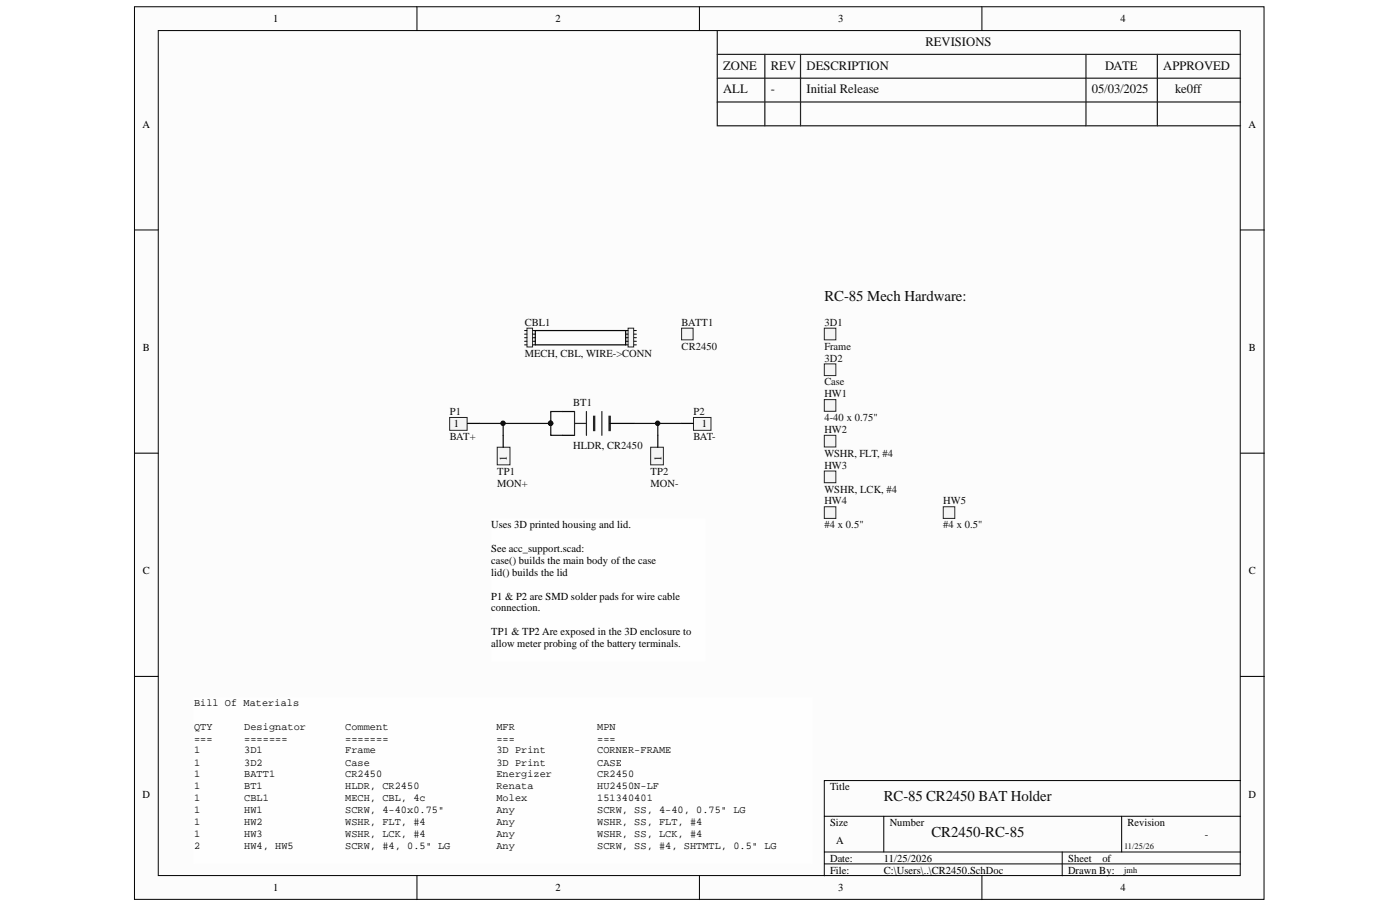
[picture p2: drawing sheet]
<svg xmlns="http://www.w3.org/2000/svg" width="431mm" height="279mm" viewBox="0 0 431 279" stroke-linecap="round" stroke-linejoin="round" font-family="sans-serif">
<g fill="#fcfcfc" stroke="#000" stroke-width=".31">
<path d="M41.4 2.1h348.1v275h-348.1z"/>
<path d="M48.8 9.4h333.4v260.3h-333.4z"/>
</g>
<g fill="none" stroke="#000" stroke-width=".31">
<path d="M128.5 2.1v7.3M215.5 2.1v7.3M302.6 2.1v7.3M41.4 70.8h7.4M382.3 70.8h7.4M41.4 139.6h7.4M382.3 139.6h7.4M41.4 208.4h7.4M382.3 208.4h7.4M254 251.5h128.3M272.4 251.5v11M345.7 251.5v11"/>
<path d="M382.3 240.5h-128.3v29.3M128.5 269.8v7.3M215.5 269.8v7.3M254 262.5h128.3M254 266.1h128.3M302.6 269.8v7.3M327.3 262.5v7.3"/>
</g>
<path d="M177.1 126.8v7.3M177.1 130.4h3.6M180.7 126.8v7.3M185.5 126.8v7.3" fill="none" stroke="#1c1c1c" stroke-width=".37"/>
<g fill="#1c1c1c" stroke="#1c1c1c" stroke-width=".37">
<path d="M182.9 128.2h.4v4.4h-.4z" fill-rule="evenodd"/>
<path d="M187.7 128.2h.4v4.4h-.4z" fill-rule="evenodd"/>
</g>
<path d="M173.4 126.8h3.7M173.4 134.1h3.7M188.1 130.4h7.3" fill="none" stroke="#000" stroke-width=".37"/>
<path d="M138.6 128.6h5.4v4h-5.4z" fill="#f5f5f5" stroke="#262626" stroke-width=".31"/>
<path d="M144.1 130.4h3.6" fill="none" stroke="#000" stroke-width=".37"/>
<path d="M153.2 137.8h4v5.4h-4z" fill="#f5f5f5" stroke="#262626" stroke-width=".31"/>
<path d="M155.1 134.1v3.7" fill="none" stroke="#000" stroke-width=".37"/>
<path d="M213.7 128.6h5.4v4h-5.4z" fill="#f5f5f5" stroke="#262626" stroke-width=".31"/>
<path d="M210 130.4h3.7" fill="none" stroke="#000" stroke-width=".37"/>
<path d="M200.5 137.8h3.9v5.4h-3.9z" fill="#f5f5f5" stroke="#262626" stroke-width=".31"/>
<path d="M165 101.8h27.8v4.4h-27.8M202.7 134.1v3.7" fill="none" stroke="#000" stroke-width=".37"/>
<path d="M155.1 130.4v3.7M169.7 130.4v3.7h3.7M173.4 126.8h-3.7v3.6h-22M195.4 130.4h14.6M202.7 130.4v3.7" fill="none" stroke="#0e0e0e" stroke-width=".37"/>
<g fill="#0e0e0e" stroke="#0e0e0e" stroke-width=".31">
<circle cx="169.7" cy="130.4" r=".69"/>
<circle cx="155" cy="130.4" r=".69"/>
<circle cx="202.7" cy="130.4" r=".69"/>
</g>
<path d="M151.4 159.8h65.9v43.9h-65.9z" fill="#fefefe" stroke="#fefefe" stroke-width=".31"/>
<path d="M162.4 101.1h1.7v5.8h-1.7z" fill="#f5f5f5" stroke="#262626" stroke-width=".31"/>
<path d="M161.7 101.8h.7M161.7 102.9h.7M161.7 104h.7M161.7 105.1h.7M161.7 106.2h.7M164.2 101.8h.8M164.2 102.9h.8M164.2 104h.8M164.2 105.1h.8M164.2 106.2h.8" fill="none" stroke="#000" stroke-width=".31"/>
<path d="M193.6 101.1h1.7v5.8h-1.7z" fill="#f5f5f5" stroke="#262626" stroke-width=".31"/>
<path d="M192.8 101.8h.8M192.8 102.9h.8M192.8 104h.8M192.8 105.1h.8M192.8 106.2h.8M195.4 101.8h.7M195.4 102.9h.7M195.4 104h.7M195.4 105.1h.7M195.4 106.2h.7" fill="none" stroke="#000" stroke-width=".31"/>
<path d="M165 101.8v4.4" fill="none" stroke="#000" stroke-width=".37"/>
<g fill="#f5f5f5" stroke="#262626" stroke-width=".31">
<path d="M210 101.1h3.6v3.6h-3.6z"/>
<path d="M254 101.1h3.6v3.6h-3.6z"/>
<path d="M254 123.1h3.6v3.6h-3.6z"/>
<path d="M254 134.1h3.6v3.6h-3.6z"/>
<path d="M254 145.1h3.6v3.6h-3.6z"/>
<path d="M254 156.1h3.6v3.6h-3.6z"/>
</g>
<path d="M221 9.4v22h161.3M221 16.8h161.3M235.7 16.8v22M246.7 16.8v22M334.7 16.8v22M356.7 16.8v22M221 31.4v7.4h161.3M221 24.1h161.3" fill="none" stroke="#1c1c1c" stroke-width=".37"/>
<g fill="#f5f5f5" stroke="#262626" stroke-width=".31">
<path d="M254 112.1h3.6v3.6h-3.6z"/>
<path d="M290.7 156.1h3.5v3.6h-3.5z"/>
</g>
<path d="M59.8 214.8h190.5v51.3h-190.5z" fill="#fefefe" stroke="#fefefe" stroke-width=".31"/>
<g font-size="4.7" fill="#0e0e0e">
<text x="254" y="92.8">RC-85 Mech Hardware:</text>
<text x="272.4" y="246.7">RC-85 CR2450 BAT Holder</text>
<text x="287" y="257.7">CR2450-RC-85</text>
</g>
<g font-size="4" fill="#0e0e0e">
<text x="285.2" y="14.1">REVISIONS</text>
<text x="222.8" y="21.4">ZONE</text>
<text x="237.6" y="21.4">REV</text>
<text x="248.6" y="21.4">DESCRIPTION</text>
<text x="340.6" y="21.4">DATE</text>
<text x="358.5" y="21.4">APPROVED</text>
<text x="222.8" y="28.7">ALL</text>
<text x="237.6" y="28.7">-</text>
<text x="248.6" y="28.7">Initial Release</text>
<text x="336.5" y="28.7">05/03/2025</text>
<text x="362.1" y="28.7">ke0ff</text>
</g>
<g font-size="3.3">
<text x="84.1" y="6.9">1</text>
<text x="171.2" y="6.9">2</text>
<text x="258.3" y="6.9">3</text>
<text x="345.3" y="6.9">4</text>
<text x="43.9" y="39.4">A</text>
<text x="384.8" y="39.4">A</text>
<text x="44" y="108.2">B</text>
<text x="384.9" y="108.2">B</text>
<text x="139.9" y="131.6">1</text>
<text x="216.2" y="131.6">1</text>
<text x="151.4" y="162.7">Uses 3D printed housing and lid.</text>
<text x="151.4" y="170.1">See acc_support.scad:</text>
<text x="151.4" y="173.7">case() builds the main body of the case</text>
<text x="44" y="176.9">C</text>
<text x="151.4" y="177.4">lid() builds the lid</text>
<text x="384.9" y="176.9">C</text>
<text x="151.4" y="184.7">P1 &amp; P2 are SMD solder pads for wire cable</text>
<text x="151.4" y="188.4">connection.</text>
<text x="151.4" y="195.7">TP1 &amp; TP2 Are exposed in the 3D enclosure to</text>
<text x="151.4" y="199.4">allow meter probing of the battery terminals.</text>
<text x="43.9" y="245.7">D</text>
<text x="255.8" y="243.4">Title</text>
<text x="384.8" y="245.7">D</text>
<text x="255.8" y="254.4">Size</text>
<text x="274.2" y="254.4">Number</text>
<text x="347.5" y="254.4">Revision</text>
<text x="257.7" y="259.9">A</text>
<text x="255.8" y="265.4">Date:</text>
<text x="255.8" y="269.1">File:</text>
<text x="272.4" y="265.4">11/25/2026</text>
<text x="272.4" y="269.1">C:\Users\..\CR2450.SchDoc</text>
<text x="329.1" y="265.4">Sheet</text>
<text x="329.1" y="269.1">Drawn By:</text>
<text x="339.7" y="265.4">of</text>
<text x="84.1" y="274.6">1</text>
<text x="171.2" y="274.6">2</text>
<text x="258.3" y="274.6">3</text>
<text x="345.3" y="274.6">4</text>
</g>
<g font-size="3.3" fill="#0e0e0e">
<text x="161.7" y="100.4">CBL1</text>
<text x="210.1" y="100.4">BATT1</text>
<text x="254" y="100.4">3D1</text>
<text x="210.1" y="107.7">CR2450</text>
<text x="254" y="107.7">Frame</text>
<text x="161.7" y="109.9">MECH, CBL, WIRE-&gt;CONN</text>
<text x="254" y="111.4">3D2</text>
<text x="254" y="118.7">Case</text>
<text x="176.7" y="125">BT1</text>
<text x="254" y="122.4">HW1</text>
<text x="138.6" y="127.9">P1</text>
<text x="213.7" y="127.9">P2</text>
<text x="254" y="129.7">4-40 x 0.75&quot;</text>
<text x="138.6" y="135.6">BAT+</text>
<text x="213.7" y="135.6">BAT-</text>
<text x="254" y="133.4">HW2</text>
<text x="176.7" y="138.2">HLDR, CR2450</text>
<text x="254" y="140.7">WSHR, FLT, #4</text>
<text x="153.2" y="146.2">TP1</text>
<text x="153.2" y="149.9">MON+</text>
<text x="200.5" y="146.2">TP2</text>
<text x="200.5" y="149.9">MON-</text>
<text x="254" y="144.4">HW3</text>
<text x="254" y="151.7">WSHR, LCK, #4</text>
<text x="254" y="155.4">HW4</text>
<text x="290.7" y="155.4">HW5</text>
<text x="254" y="162.7">#4 x 0.5&quot;</text>
<text x="290.7" y="162.7">#4 x 0.5&quot;</text>
<text x="371.3" y="258.1">-</text>
</g>
<g font-size="3.2">
<text x="156.2" y="142" transform="rotate(-90 156.2 142)">1</text>
<text x="203.8" y="142" transform="rotate(-90 203.8 142)">1</text>
<text x="59.8" y="217.5">Bill Of Materials</text>
<text x="59.8" y="224.8">QTY</text>
<text x="75.3" y="224.8">Designator</text>
<text x="106.4" y="224.8">Comment</text>
<text x="153" y="224.8">MFR</text>
<text x="184" y="224.8">MPN</text>
<text x="59.8" y="228.5">===</text>
<text x="59.8" y="232.1">1</text>
<text x="75.3" y="228.5">=======</text>
<text x="75.3" y="232.1">3D1</text>
<text x="106.4" y="228.5">=======</text>
<text x="106.4" y="232.1">Frame</text>
<text x="153" y="228.5">===</text>
<text x="153" y="232.1">3D Print</text>
<text x="184" y="228.5">===</text>
<text x="184" y="232.1">CORNER-FRAME</text>
<text x="59.8" y="235.8">1</text>
<text x="59.8" y="239.5">1</text>
<text x="75.3" y="235.8">3D2</text>
<text x="75.3" y="239.5">BATT1</text>
<text x="106.4" y="235.8">Case</text>
<text x="106.4" y="239.5">CR2450</text>
<text x="153" y="235.8">3D Print</text>
<text x="153" y="239.5">Energizer</text>
<text x="184" y="235.8">CASE</text>
<text x="184" y="239.5">CR2450</text>
<text x="59.8" y="243.1">1</text>
<text x="75.3" y="243.1">BT1</text>
<text x="106.4" y="243.1">HLDR, CR2450</text>
<text x="153" y="243.1">Renata</text>
<text x="184" y="243.1">HU2450N-LF</text>
<text x="59.8" y="246.8">1</text>
<text x="59.8" y="250.5">1</text>
<text x="75.3" y="246.8">CBL1</text>
<text x="75.3" y="250.5">HW1</text>
<text x="106.4" y="246.8">MECH, CBL, 4c</text>
<text x="106.4" y="250.5">SCRW, 4-40x0.75&quot;</text>
<text x="153" y="246.8">Molex</text>
<text x="153" y="250.5">Any</text>
<text x="184" y="246.8">151340401</text>
<text x="184" y="250.5">SCRW, SS, 4-40, 0.75&quot; LG</text>
<text x="59.8" y="254.1">1</text>
<text x="59.8" y="257.8">1</text>
<text x="75.3" y="254.1">HW2</text>
<text x="75.3" y="257.8">HW3</text>
<text x="106.4" y="254.1">WSHR, FLT, #4</text>
<text x="106.4" y="257.8">WSHR, LCK, #4</text>
<text x="153" y="254.1">Any</text>
<text x="153" y="257.8">Any</text>
<text x="184" y="254.1">WSHR, SS, FLT, #4</text>
<text x="184" y="257.8">WSHR, SS, LCK, #4</text>
<text x="59.8" y="261.5">2</text>
<text x="75.3" y="261.5">HW4, HW5</text>
<text x="106.4" y="261.5">SCRW, #4, 0.5&quot; LG</text>
<text x="153" y="261.5">Any</text>
<text x="184" y="261.5">SCRW, SS, #4, SHTMTL, 0.5&quot; LG</text>
</g>
<g font-size="2.6" fill="#0e0e0e">
<text x="346.4" y="261.6">11/25/26</text>
<text x="346.4" y="268.8">jmh</text>
</g>
</svg>
